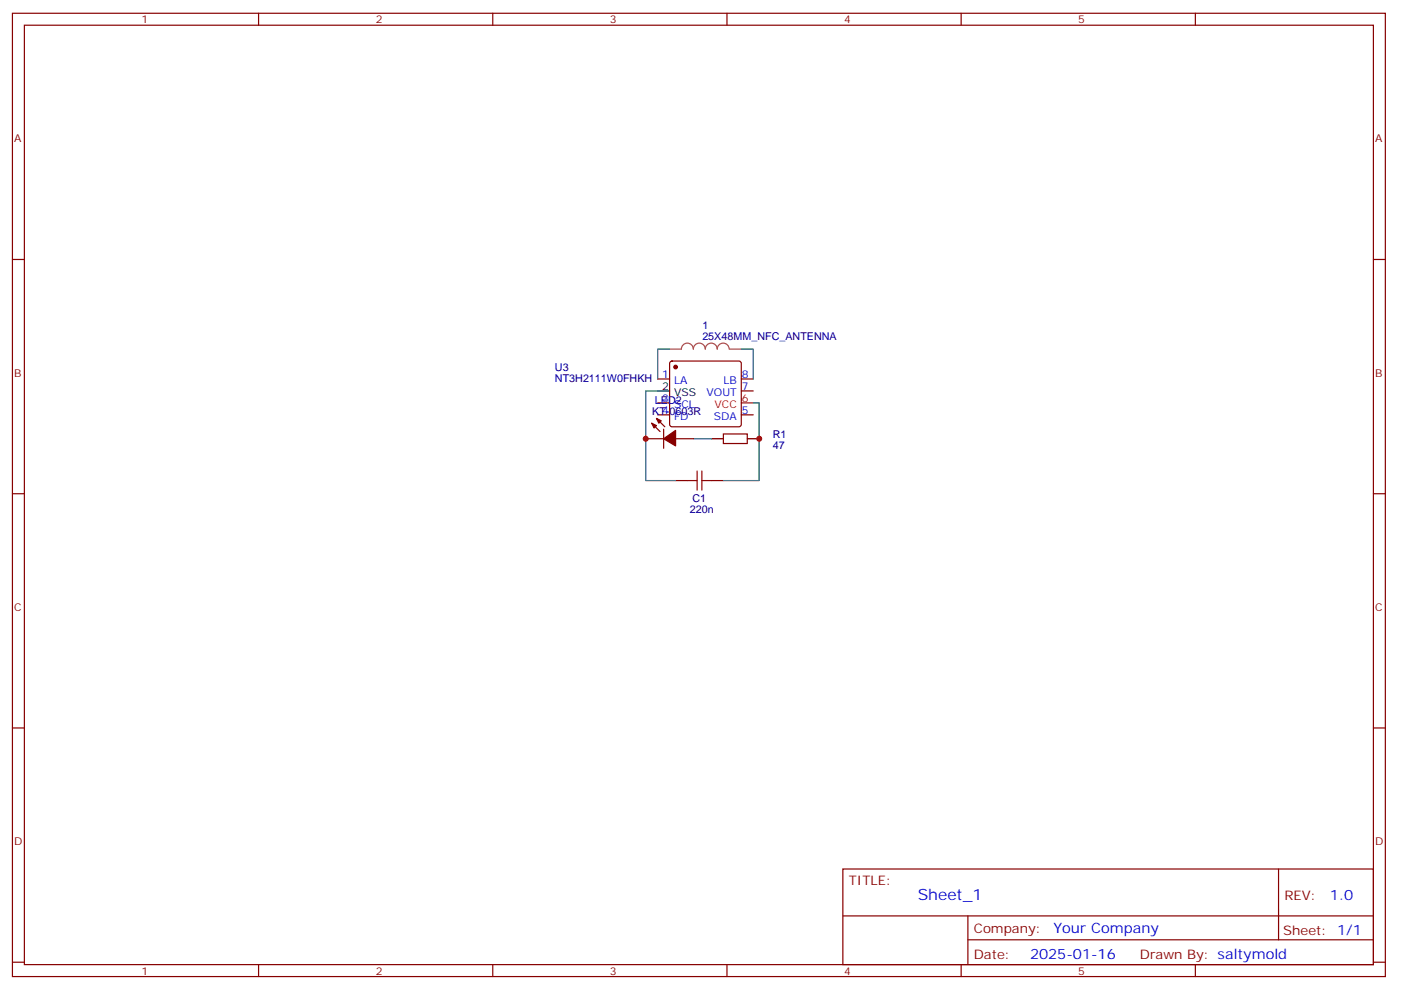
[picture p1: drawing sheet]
<svg xmlns="http://www.w3.org/2000/svg" width="414mm" height="292mm" viewBox="0 0 414 292" stroke-linecap="round" stroke-linejoin="round" font-family="sans-serif">
<g fill="none" stroke="#870000" stroke-width=".35">
<path d="M3.7 3.9h405.3v284.4h-405.3zM7.2 7.4h398.3v277.3h-398.3zM76.3 3.9v3.5M145.5 3.9v3.5M214.6 3.9v3.5M283.8 3.9v3.5M352.9 3.9v3.5M3.7 76.6h3.5M405.5 76.6h3.5M194.2 111.9h3.5M194.2 118.9h3.5M197.9 106.8l.5-.2h19.8l.5 .2 .2 .5v18l-.3 .5-.4 .2h-19.8l-.5-.3-.2-.4v-18z"/>
<path d="M218.9 111.9h3.5M218.9 115.4h3.5M190.6 129.5h5.3M192.4 124.9l2.5 2.5M193.8 123.5l2.5 2.5M194.2 122.4h3.5M195.9 126.7v5.6M199.5 129.5h5.3M213.6 128.1h7v2.8h-7zM218.9 122.4h3.5M3.7 145.7h3.5M199.5 141.9h3.5"/>
<path d="M210 141.9h3.6M405.5 145.7h3.5M3.7 214.9h3.5M405.5 214.9h3.5M248.8 256.5h156.7v28.2h-156.7zM377.5 256.5v20.9M248.9 270.4h156.5M285.8 277.4h119.6M285.8 270.4v14.1M3.7 284h3.5M76.3 284.7v3.6M145.5 284.7v3.6"/>
<path d="M214.6 284.7v3.6M283.8 284.7v3.6M352.9 284.7v3.6M405.5 284h3.5"/>
</g>
<path d="M218.9 118.9h3.5" fill="none" stroke="#f00" stroke-width=".35"/>
<path d="M194.2 115.4h3.5M210 129.5h3.6M220.6 129.5h3.6" fill="none" stroke="#000" stroke-width=".35"/>
<g fill="#870000" stroke="#870000" stroke-width=".35">
<path d="M192.4 124.9l1.4 .7-.7 .7z"/>
<path d="M193.8 123.5l1.4 .7-.7 .7z"/>
<path d="M195.9 129.5l3.6-2.5v4.6z"/>
<circle cx="199.5" cy="108.3" r=".53"/>
</g>
<path d="M205.8 139v5.7M207.2 139v5.7M203 141.9h2.8M207.2 141.9h2.8" fill="none" stroke="#a10000" stroke-width=".35"/>
<path d="M197.7 103h3.5a1.76 1.76 0 0 1 1.7-1.7 1.76 1.76 0 0 1 1.8 1.7 1.76 1.76 0 0 1 1.8-1.7 1.76 1.76 0 0 1 1.7 1.7 1.76 1.76 0 0 1 1.8-1.7 1.76 1.76 0 0 1 1.8 1.7 1.76 1.76 0 0 1 1.7-1.7 1.76 1.76 0 0 1 1.8 1.7M215.4 103h3.5" fill="none" stroke="#a64a4a" stroke-width=".35"/>
<path d="M194.2 115.4h-3.6v26.5h8.9M197.7 103h-3.5v8.9M218.9 103h3.5v8.9M222.4 118.9h1.8v23h-10.6M204.8 129.5h5.2" fill="none" stroke="#008700" stroke-width=".35"/>
<g fill="#c00">
<circle cx="224.2" cy="129.5" r=".88"/>
<circle cx="190.6" cy="129.5" r=".88"/>
</g>
<text font-size="4.6" fill="#00f" x="270.9" y="265.5">Sheet_1</text>
<g font-size="4.2" fill="#00f">
<text x="392.6" y="265.8">1.0</text>
<text x="311" y="275.3">Your Company</text>
<text x="304.1" y="283.1">2025-01-16</text>
</g>
<g font-size="3.9" fill="#800">
<text x="250.6" y="261.1">TITLE:</text>
<text x="379.2" y="265.8">REV:</text>
<text x="287.5" y="275.3">Company:</text>
<text x="378.9" y="275.9">Sheet: 1/1</text>
<text x="287.5" y="283">Date:</text>
<text x="336.6" y="283.1">Drawn By: saltymold</text>
</g>
<g font-size="3.2" fill="#800">
<text x="41.8" y="6.9">1</text>
<text x="110.9" y="6.9">2</text>
<text x="180.1" y="6.9">3</text>
<text x="249.2" y="6.9">4</text>
<text x="318.3" y="6.9">5</text>
<text x="4.2" y="42">A</text>
<text x="406" y="42">A</text>
<text x="4.2" y="111.2">B</text>
<text x="406" y="111.2">B</text>
<text x="4.2" y="180.3">C</text>
<text x="406" y="180.3">C</text>
<text x="4.2" y="249.4">D</text>
<text x="406" y="249.4">D</text>
<text x="41.8" y="287.7">1</text>
<text x="110.9" y="287.7">2</text>
<text x="180.1" y="287.7">3</text>
<text x="249.2" y="287.7">4</text>
<text x="318.3" y="287.7">5</text>
</g>
<g font-size="3.2" fill="#000080">
<text x="207.4" y="100.2">25X48MM_NFC_ANTENNA</text>
<text x="207.4" y="97.1">1</text>
<text x="163.8" y="112.6">NT3H2111W0FHKH</text>
<text x="163.8" y="109.5">U3</text>
<text x="193.4" y="119.2">LED2</text>
<text x="192.6" y="122.4">KT-0603R</text>
<text x="228.1" y="129.3">R1</text>
<text x="228.1" y="132.4">47</text>
<text x="204.4" y="148.3">C1</text>
<text x="203.7" y="151.5">220n</text>
</g>
<g font-size="3.2" fill="#00f">
<text x="195.5" y="111.5">1</text>
<text x="199" y="113.3">LA</text>
<text x="213.6" y="113.3">LB</text>
<text x="219" y="111.5">8</text>
<text x="195.5" y="118.6">3</text>
<text x="208.6" y="116.8">VOUT</text>
<text x="219" y="115">7</text>
<text x="195.5" y="122.1">4</text>
<text x="199" y="123.9">FD</text>
<text x="199" y="120.3">SCL</text>
<text x="210.8" y="123.9">SDA</text>
<text x="219" y="122.1">5</text>
</g>
<g font-size="3.2">
<text x="195.5" y="115">2</text>
<text x="199" y="116.8">VSS</text>
</g>
<g font-size="3.2" fill="#f00">
<text x="219" y="118.6">6</text>
<text x="211" y="120.3">VCC</text>
</g>
</svg>
